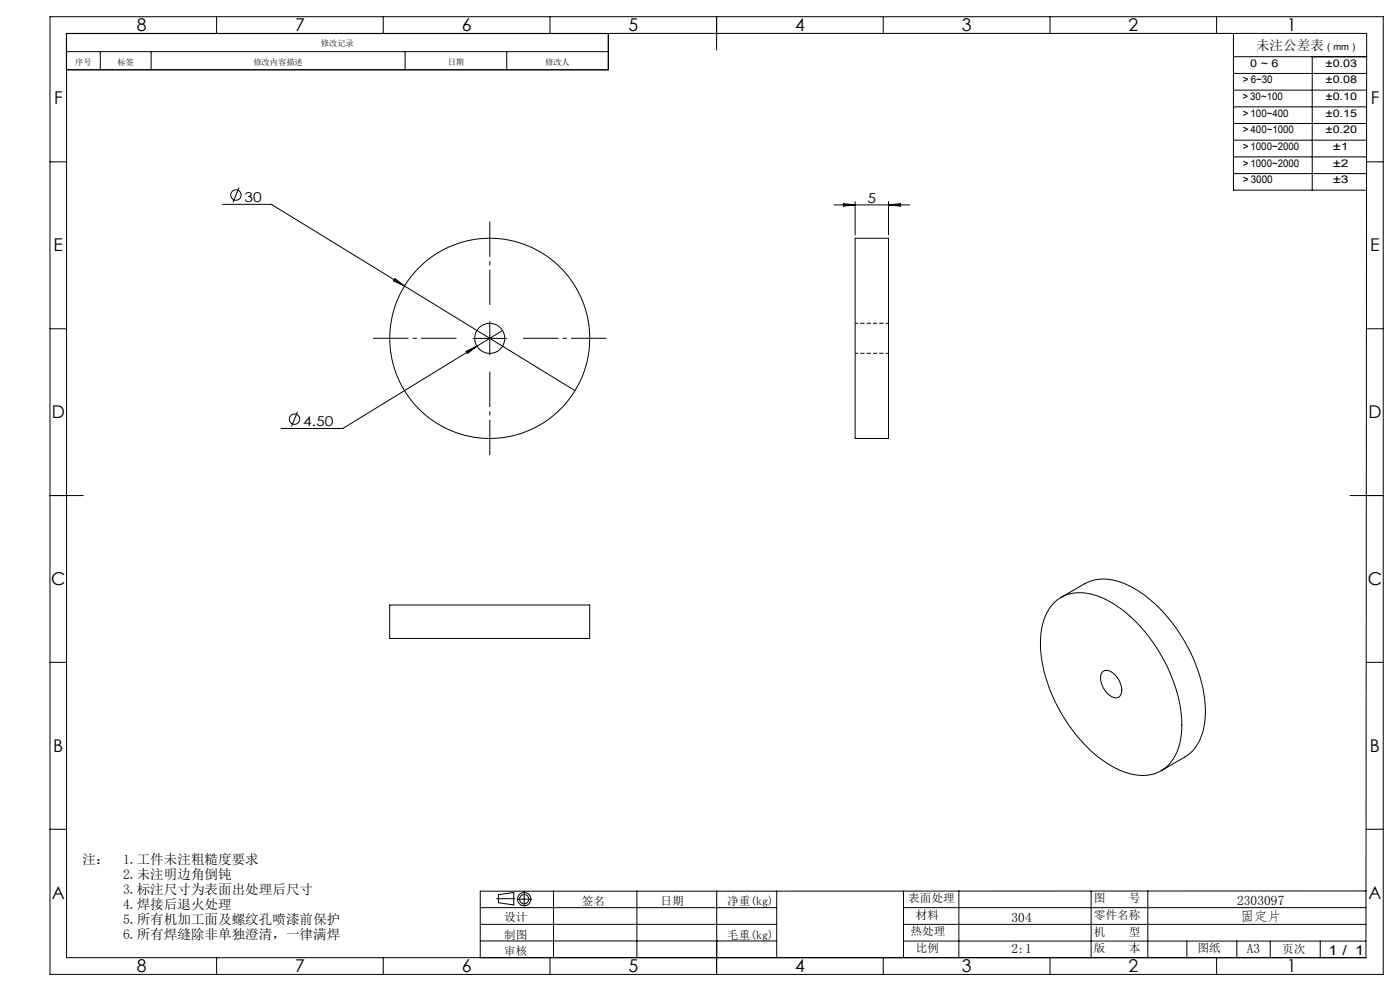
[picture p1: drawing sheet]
<svg xmlns="http://www.w3.org/2000/svg" width="420mm" height="297mm" viewBox="0 0 420 297" stroke-linecap="round" stroke-linejoin="round" font-family="sans-serif">
<g fill="none" stroke="#000" stroke-width=".3">
<path d="M15 5h400v287h-400zM19.9 15.5h162.6M20 10h390l-.2 277h-389.8zM30.1 15.5v5.4M45.3 15.5v5.4M65 5v5M115 5v5M121.5 15.5v5.4M152 15.5v5.4M165 5v5M182.5 10.1v10.8h-162.6M215 5v10"/>
<path d="M265 5v5M315 5v5M365 5v5M370 17h40M370 10v47h40M393.7 17v40M370 22h40M370 27h40M370 32h40M370 37h40M15 48.5h5M71.7 56.2l-1.8 4.5"/>
<path d="M370 42h40M370 47h40M370 52h40M410 48.5h5M66.8 61.2h14.6l40 24.5M250.2 61.4h22.7M253 61l3.5 .4-3.5 .4zM256.5 60.4v10M256.5 71.4h10.1v60h-10.1zM266.6 60.4v10M266.6 61.4l3.5-.4v.8zM15 98.5h5"/>
<path d="M118.5 83.5l2.9 2.2-3.3-1.5zM121.4 85.7l51.1 31.4M146.9 96.4v10M150.8 99.1l-47.9 29.3h-18.6M410 98.5h5M139.8 105.3l3.3-1.6-2.8 2.2zM141.9 101.4h10M89.3 123.4l-1.8 4.4M15 148.5h10M405 148.5h10M318.3 179l7.1-4.1a13.6 13.6 0 0 1 12.7 .3 42.7 42.7 0 0 1 19 20.3 36.8 36.8 0 0 1 4 22.8 12.8 12.8 0 0 1-5.7 8.6l-7.1 4.1M15 198.5h5"/>
<path d="M116.9 181.3h60v10h-60zM316.1 180.8a11.8 11.8 0 0 1 13-2.2 39.1 39.1 0 0 1 19.1 17.5 39.5 39.5 0 0 1 6 25.3 12 12 0 0 1-8.9 10.8 18.9 18.9 0 0 1-14.3-4.2 47.8 47.8 0 0 1-18.9-34.2 18 18 0 0 1 4-13zM410 198.5h5M330.8 201.4a2.84 2.84 0 0 1 3.8 1 5.5 5.5 0 0 1 1.4 6.2 2.37 2.37 0 0 1-3.5-.5 5.9 5.9 0 0 1-1.9-6.5zM15 248.5h5M410 248.5h5M144.1 272h88.9M144.1 277h88.9M149 269.3h5.4M149.5 268.1l4.6-.6v3.7l-4.6-.7zM155.1 269.5h4.4M157.3 267.1v4.5"/>
<path d="M166.1 267v20M191.1 267v20M215 267.1v19.9M233 267v20M271 272h138.8M271 277h138.8M271 267v20M287.7 267v20M327.3 267v20M344.3 267v20M409.8 267l-265.7 .1v19.9M65 287v5"/>
<path d="M115 287v5M144.1 282h88.9M165 287v5M215 282v10M265 287v5M271 282h138.8M315 287v5M356.1 282v4.7M365 287v5M371.1 282v4.7M381.1 282v5M396.1 282v5"/>
<circle cx="70.8" cy="58.5" r="1.56"/>
<circle cx="146.9" cy="101.4" r="4.5"/>
<circle cx="146.9" cy="101.4" r="30"/>
<circle cx="88.4" cy="125.6" r="1.56"/>
<circle cx="157.3" cy="269.5" r="1.38"/>
<circle cx="157.3" cy="269.5" r="1.99"/>
</g>
<path d="M266.6 96.9h-10M256.6 105.9h10" fill="none" stroke="#000" stroke-width=".3" stroke-dasharray="1.3 .6" stroke-dashoffset=".4" stroke-linecap="butt"/>
<path d="M146.9 91.4v-25M136.9 101.4h-25M146.9 111.4v25M156.9 101.4h25" fill="none" stroke="#000" stroke-width=".3" stroke-dasharray="30.5 1.3 1.3 1.3" stroke-dashoffset="19.9" stroke-linecap="butt"/>
<g font-size="5.3">
<text x="41" y="9.3">8</text>
<text x="88.5" y="9.3">7</text>
<text x="138.5" y="9.3">6</text>
<text x="188.5" y="9.3">5</text>
<text x="238.5" y="9.3">4</text>
<text x="288.5" y="9.3">3</text>
<text x="338.5" y="9.3">2</text>
<text x="386" y="9.3">1</text>
<text x="16.2" y="31.1">F</text>
<text x="411.2" y="31.1">F</text>
<text x="16.1" y="75.3">E</text>
<text x="411.1" y="75.3">E</text>
<text x="15.5" y="125.3">D</text>
<text x="410.5" y="125.3">D</text>
<text x="15.4" y="175.3">C</text>
<text x="410.4" y="175.3">C</text>
<text x="16" y="225.3">B</text>
<text x="411" y="225.3">B</text>
<text x="15.5" y="269.6">A</text>
<text x="410.5" y="269.6">A</text>
<text x="41" y="291.3">8</text>
<text x="88.5" y="291.3">7</text>
<text x="138.5" y="291.3">6</text>
<text x="188.5" y="291.3">5</text>
<text x="238.5" y="291.3">4</text>
<text x="288.5" y="291.3">3</text>
<text x="338.5" y="291.3">2</text>
<text x="386" y="291.3">1</text>
</g>
<g font-size="4.1">
<text x="376.8" y="15">未注公差表</text>
<text x="73.4" y="60.6">30</text>
<text x="260.3" y="60.8">5</text>
<text x="90.9" y="127.8">4.50</text>
<text x="24.7" y="258.8">注：</text>
<text x="36.9" y="258.8">1.工件未注粗糙度要求</text>
<text x="36.9" y="263.3">2.未注明边角倒钝</text>
<text x="36.9" y="267.8">3.标注尺寸为表面出处理后尺寸</text>
<text x="36.9" y="272.3">4.焊接后退火处理</text>
<text x="371.1" y="271.2">2303097</text>
<text x="36.9" y="276.9">5.所有机加工面及螺纹孔喷漆前保护</text>
<text x="36.9" y="281.4">6.所有焊缝除非单独澄清，一律满焊</text>
<text x="303.4" y="276.3">304</text>
<text x="372.1" y="276.1">固定片</text>
<text x="303.4" y="285.7">2:1</text>
<text x="374" y="285.6">A3</text>
<text x="398.6" y="286.3">1 / 1</text>
</g>
<g font-size="3.5">
<text x="151.3" y="275.9">设计</text>
<text x="174.6" y="271.3">签名</text>
<text x="198.2" y="271.3">日期</text>
<text x="218.1" y="271.2">净重(kg)</text>
<text x="272.5" y="270.3">表面处理</text>
<text x="274.7" y="275.5">材料</text>
<text x="328.2" y="275.5">零件名称</text>
<text x="328.2" y="270.3">图</text>
<text x="338.6" y="270.3">号</text>
<text x="151.3" y="281.3">制图</text>
<text x="218.1" y="281.3">毛重(kg)</text>
<text x="273.1" y="280.2">热处理</text>
<text x="328.2" y="280.5">机</text>
<text x="338.6" y="280.5">型</text>
<text x="151.3" y="286.2">审核</text>
<text x="274.7" y="285.3">比例</text>
<text x="328.1" y="285.2">版</text>
<text x="338.6" y="285.2">本</text>
<text x="359.2" y="285.2">图纸</text>
<text x="384.7" y="285.6">页次</text>
</g>
<g font-size="3.2">
<text x="375.1" y="19.9">0 ~ 6</text>
<text x="397.6" y="19.9">±0.03</text>
<text x="372.2" y="29.9">＞30~100</text>
<text x="372.3" y="24.9">＞6~30</text>
<text x="397.6" y="29.9">±0.10</text>
<text x="397.6" y="24.9">±0.08</text>
<text x="372.3" y="34.9">＞100~400</text>
<text x="397.6" y="34.9">±0.15</text>
<text x="372.3" y="39.9">＞400~1000</text>
<text x="397.6" y="39.9">±0.20</text>
<text x="372.3" y="44.9">＞1000~2000</text>
<text x="399.9" y="44.9">±1</text>
<text x="372.3" y="49.9">＞1000~2000</text>
<text x="399.9" y="49.9">±2</text>
<text x="372.3" y="54.9">＞3000</text>
<text x="399.8" y="54.9">±3</text>
</g>
<text font-size="2.8" x="397.2" y="15.1">（mm）</text>
<g font-size="2.5">
<text x="96.3" y="13.9">修改记录</text>
<text x="22.5" y="19.3">序号</text>
<text x="35.2" y="19.3">标签</text>
<text x="76" y="19.3">修改内容描述</text>
<text x="134.3" y="19.3">日期</text>
<text x="163.5" y="19.3">修改人</text>
</g>
</svg>
